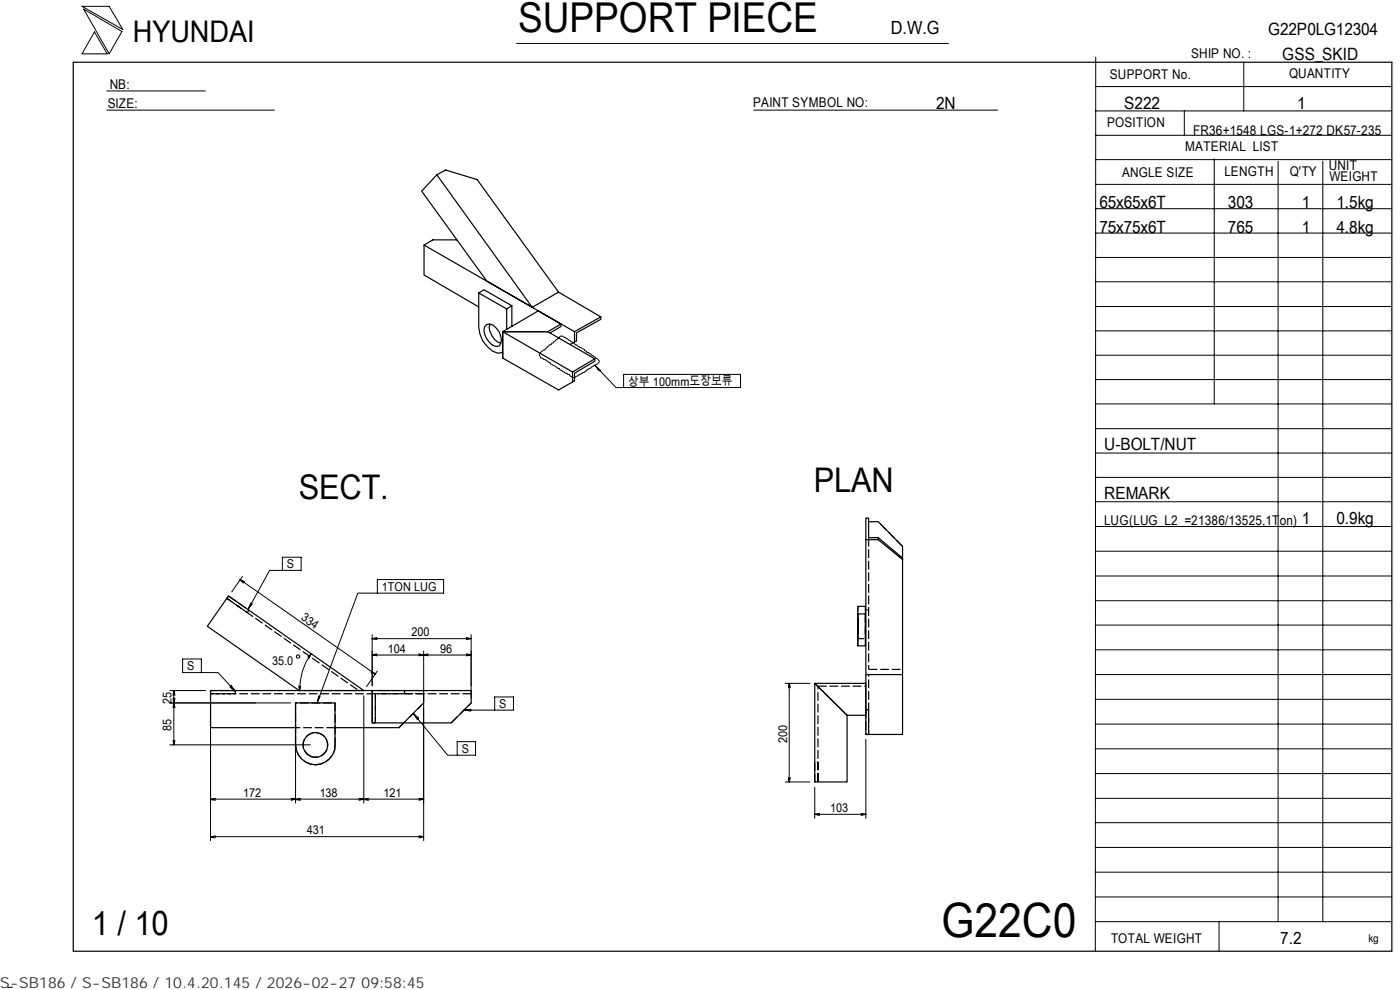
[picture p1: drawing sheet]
<svg xmlns="http://www.w3.org/2000/svg" width="297mm" height="210mm" viewBox="0 0 297 210" stroke-linecap="round" stroke-linejoin="round" font-family="sans-serif">
<g fill="none" stroke="#000" stroke-width=".25">
<path d="M15.5 13.2h279.8v188.6h-279.8zM92.7 37.1l-3.2 3.4 13.8 19.1 9.6 5.6-20.2-28.1 1.8-1 6.7 2 17.3 23.9-5.6 3.2M90 52v6.3l11.6 6.8M96.9 50.9h-5.1l-1.8 1.1 31.9 18.3 5.6-3.1v.5l-5.2 2.9v1.7l-1.3 .8M101.6 62.1l5.9 3.4v4.3M102.8 69.2l.5-.4 .5-.1a3.4 3.4 0 0 1 2.4 4.2l-.3 .5a2.37 2.37 0 0 1-2.6-1.5l-.5-1-.1-.9zM103.9 68.7a3.5 3.5 0 0 0 1.7 3.8l.6 .3M107.5 65.5l1.1-.7 .1 4.4M108.6 64.8l-5.9-3.3-1.1 .6v7.3a6.1 6.1 0 0 0 4 5.5l1-.1M116.7 70.6l2.3-1.4v-.5l-2.8 1.6h-9.6h9.6l10 5.8v.5l-4.3 2.6v1.6l-3.4 1.9-11.9-6.8v-5.6l14.9 8.6M118.5 62l9 5.2M119 68.7l-4.8-2.8-7.6 4.4v5.6"/>
<path d="M121.9 70.3v2.2M126.2 76.1l-4.7 2.8v2.1M184.3 110.6h2l5.2 5.3v2.5M186.3 114l5.2 4.4v.3l-5.2-4.2zM186.3 114.5h-2.6v28.6h7.8v-24.4M186.3 114h-2v-4.1h-.6v4.6M48.5 126.4l28.7 20.1h-13.7l-19.5-13.7zM182 128.6h1.6v8.4h-1.6zM62.7 149.1h8.4v8.9a4.2 4.2 0 0 1-4.2 4.2 4.2 4.2 0 0 1-4.2-4.2zM79 146.5h21v2.6l-4.3 4.2h-16.7zM79 153.3v-6.8h-34.3v7.8h18M85.6 153.3l-1 1h-13.5"/>
<path d="M172.9 144.9h10.8v6.8h-4zM172.9 144.9l6.8 6.8v14.2h-6.8zM183.7 143.1v12.7h7.8v-12.7"/>
<circle cx="66.9" cy="158" r="2.6"/>
</g>
<g fill="none" stroke="#000" stroke-width=".25" stroke-dasharray="1.9 .6" stroke-linecap="butt">
<path d="M184.3 114v28M191.5 115.9l-5.2-5.3M48.1 126.9l28 19.6M48.5 126.4l-.4 .5 4.4 3.1 .3-.6-4.3-3M182 132.8v-2.6h1.6v5.3h-1.6v-2.7M182 135.5v-5.3M182 137v-8.4M183.6 130.2v5.3M183.6 137v-8.4M44.7 147.1h5.2v-.6h-5.2v.6M62.7 158v-8.9h8.4v8.9M71.1 158a4.2 4.2 0 0 1-4.2 4.2 4.2 4.2 0 0 1-4.2-4.2"/>
<path d="M71.1 154.3h-8.4M79 153.3h.6v-6.2h6.2v-.6h-6.8M79.6 147.1h-34.9M84.6 154.3l5.3-5.2M89.9 147.1h-4.1M89.9 149.1l-4.3 4.2M89.9 149.1v-2.6h-4.1M95.7 153.3l4.3-4.2M100 147.1h-20.4v6.2M173.5 145.5h10.2M183.7 150.5v5.3h.6v-5.3h-.6M184.3 155.8v-12.7"/>
<path d="M184.3 142h7.2M65.7 160.3a2.61 2.61 0 0 0 3.8-1.8 2.61 2.61 0 0 0-3-3 2.61 2.61 0 0 0-1.9 3.7l.5 .7 .6 .4M172.9 161.7v4.2h.6v-4.2h-.6M173.5 165.9v-20.4"/>
</g>
<path d="M184.3 129.4h-.6M85.8 146.5v.6" fill="none" stroke="#000" stroke-width=".25" stroke-dasharray=".3 .1" stroke-linecap="butt"/>
<path d="M191.5 118.7v-.3" fill="none" stroke="#000" stroke-width=".25" stroke-dasharray=".2 .1" stroke-linecap="butt"/>
<g fill="none" stroke="#000" stroke-width=".21">
<path d="M17.4 1.3h5.8l2.8 5zM17.7 1.9l8.2 4.8-2.7 4.7zM20 6.8l2.7 4.6h-5.3zM22.7 19.3h20.9M109.6 9.2h91.6M232.5 18.4h62.8M232.5 12.1l-.1 189.7M263.9 13.2v10.3M22.7 23.4h35.5M159.9 23.4h51.7M232.5 39.1h62.8M232.5 33.9h62.8"/>
<path d="M232.5 28.7h62.8M232.5 23.5h62.8M251.3 23.5v5.2M257.6 33.7v52M271.2 34.2v161.3M280.6 34.2v161.3M232.5 59.8h62.8M232.5 54.6h62.8M232.5 49.4h62.8M232.5 44.3h62.8M114.8 74.7l.5-.5h.3l.9-1.1h.4l.2-.3 .3-.1 .1-.2 1.4-1.2h.4l2.2 1.2 .6 .6h.3l.6 .6h.3l.6 .4 .6 .7h.3l.2 .2 .9 .4 1.2 1.1v.3l-.3 .4-.8 .3-.6 .6-.8 .2-.6 .7h-.3l-.2 .2-.8 .3-.7 .6a1.53 1.53 0 0 1-1.2-.7h-.4l-.1-.2h-.4l-.6-.4-.1-.2-.4-.1-.1-.4h-.4l-.1-.2-1.4-.7-.2-.3h-.2l-.7-.6h-.3l-.2-.3-.4-.1-.2-.3a.56 .56 0 0 1 .2-.9zM126.2 77.5l4.5 4.7h1.6"/>
<path d="M126.2 77.5l1.1 1-.2 .1zM127 78.1l-.2 .2M132.3 79.4h24.8v2.8h-24.8zM232.5 75.3h62.8M232.5 70.2h62.8M232.5 65h62.8M232.5 96.1h62.8M232.5 90.9h62.8M232.5 85.7h62.8M232.5 80.5h62.8M59.9 118.2h4v2.8h-4zM232.5 101.3h62.8"/>
<path d="M232.5 116.9h62.8M232.5 111.7h62.8M232.5 106.4h62.8M38.7 139.8h4v2.9h-4zM50.9 122.9l.7 .8M50.9 122.9l1 .4M50.9 122.9l28.7 20.1M51.4 122.2l-2.2 3.4M53 128.3l.2 .1M53.2 127.9l.3 .2-.9 1.2zM59.9 121h-2.7l-4.6 8.3M63 139l.2-.2 .4 .5-.1 .2h-.5z"/>
<path d="M66 138.7a13 13 0 0 0-2.5 7.8M66 138.7l-.7 .7M66 138.7l-.4 .9M79 134.6v10.8M79 135.5l1 .1M79 135.5h21M79 138.9h21M79 138.9l1 .2M80 135.2l-1 .3M80 138.7l-1 .2M80.1 122.9h14v2.9h-14zM80.1 125.8h-4.2l-8.6 23.3"/>
<path d="M88.9 138.7l1 .2M89.9 138.1v10M89.9 138.9l.9 .2M89.9 138.9l-1 .2M90.8 138.7l-.9 .2M98.9 138.7l1.1 .2M98.9 135.2l1.1 .3M100 134.6v13.5M100 138.9l-1.1 .2M100 135.5l-1.1 .1M232.5 137.8h62.8M232.5 132.6h62.8"/>
<path d="M232.5 122.2h62.8M232.5 127.4h62.8M36 146.5h7.7M36 149.1h25.7M36 158h29.8M36.7 148.1l.2 1M36.7 157l.2 1M36.9 146.5l-.2 1M36.9 146.5l.2 1M36.9 146.5v11.5M36.9 149.1l-.2 1M36.9 149.1l.2 1"/>
<path d="M37.1 148.1l-.2 1M37.1 157l-.2 1M42.7 142.7h3.6l3.6 3.9M44.7 148.2v30.1M48.8 145.7l.3-.3 .8 1.2zM49.3 145.8l-.1 .2M62.7 150.1v20.2M63.4 145.4l.1 1.1M63.8 145.5l-.3 1M67.5 148.1l.2 .1M67.6 147.6l.3 .1-.6 1.4zM77.2 147.6v22.7"/>
<path d="M78.7 142.7l.9 .3M78.9 142.3l.7 .7M80.1 142.3l-2.3 3.3M87.7 151.3l7.3 8.9h2M87.7 151.3l1.1 1-.3 .3zM88.4 152l-.1 .1M89.9 148.2v30.1M97 157.3h3.9v2.9h-3.9zM98.4 150.6h10.5v-2.8h-4v2.8M98.4 150.6l1.5-.2v.4zM99.4 150.5v.3M166.6 144.9h5.2"/>
<path d="M167.4 144.9l-.1 1M167.4 144.9l.3 1M167.4 144.9v21M183.7 156.8v16.8M232.5 158.8h62.8M232.5 153.6h62.8M232.5 148.3h62.8M232.5 143.1h62.8M44.7 177.5h45.2M45.7 177.3l-1 .2 1 .2M45.7 169.3l-1 .3 1 .1M61.8 169.3l.9 .2-.9 .2"/>
<path d="M63.7 169.3l-1 .3 1 .1M76.2 169.3l1 .2-1 .2M78.2 169.3l-1 .3 1 .1M88.9 177.3l1 .2M88.9 169.3l1 .2M89.9 177.5l-1 .2M89.9 169.5h-45.2M89.9 169.5l-1 .2M166.6 165.9h5.2M167.3 164.9l.1 1M167.7 164.9l-.3 1M172.9 167v6.6"/>
<path d="M172.9 172.7l1 .3M172.9 172.7h10.8M173.9 172.5l-1 .2M182.7 172.5l1 .2M183.7 172.7l-1 .3M232.5 179.7h62.8M232.5 174.5h62.8M232.5 169.3h62.8M232.5 164.1h62.8M232.5 195.5h62.8M232.5 190.2h62.8M232.5 185h62.8"/>
<path d="M258.6 195.5v6.3M2.7 209.4l-1 .1"/>
</g>
<text font-size="10" x="199.7" y="198.6">G22C0</text>
<text font-size="8.7" x="109.9" y="6.9">SUPPORT PIECE</text>
<g font-size="7.2">
<text x="63.4" y="105.8">SECT.</text>
<text x="172.6" y="104.4">PLAN</text>
<text x="19.5" y="198.3">1 / 10</text>
</g>
<text font-size="6.3" x="28.2" y="8.9">HYUNDAI</text>
<text font-size="3.9" x="189" y="7.3">D.W.G</text>
<g font-size="3.6">
<text x="269.1" y="7.5">G22P0LG12304</text>
<text x="272" y="12.7">GSS_SKID</text>
<text x="198.6" y="23.1">2N</text>
<text x="238.5" y="23.1">S222</text>
<text x="275.2" y="23.1">1</text>
<text x="233.3" y="44.1">65x65x6T</text>
<text x="260.5" y="44.1">303</text>
<text x="276.2" y="44.1">1</text>
<text x="283.5" y="44.1">1.5kg</text>
<text x="233.3" y="49.4">75x75x6T</text>
<text x="260.5" y="49.4">765</text>
<text x="276.2" y="49.4">1</text>
<text x="283.5" y="49.4">4.8kg</text>
<text x="234.3" y="95.4">U-BOLT/NUT</text>
<text x="234.3" y="105.9">REMARK</text>
<text x="276.2" y="111.2">1</text>
<text x="283.5" y="111.2">0.9kg</text>
<text x="271.6" y="200.2">7.2</text>
</g>
<text font-size="3.2" fill="#323232" x="0" y="209.6">S-SB186 / S-SB186 / 10.4.20.145 / 2026-02-27 09:58:45</text>
<g font-size="2.8">
<text x="235.5" y="16.7">SUPPORT No.</text>
<text x="252.7" y="12.3">SHIP NO. :</text>
<text x="273.5" y="16.5">QUANTITY</text>
<text x="22.9" y="22.9">SIZE:</text>
<text x="23.3" y="18.8">NB:</text>
<text x="159.8" y="22.6">PAINT SYMBOL NO:</text>
<text x="234.9" y="27">POSITION</text>
<text x="253.2" y="28.5">FR36+1548 LGS-1+272 DK57-235</text>
<text x="251.5" y="32">MATERIAL LIST</text>
<text x="238.1" y="37.5">ANGLE SIZE</text>
<text x="259.8" y="37.4">LENGTH</text>
<text x="273.6" y="37.4">Q'TY</text>
<text x="281.9" y="36.1">UNIT</text>
<text x="282" y="38.4">WEIGHT</text>
<text x="234.3" y="111.3">LUG(LUG_L2_=21386/13525,1Ton)</text>
<text x="235.7" y="200">TOTAL WEIGHT</text>
</g>
<g font-size="2.6">
<text x="133.3" y="81.8">상부 100mm도장보류</text>
<text x="60.9" y="120.6">S</text>
<text x="81" y="125.3">1TON LUG</text>
<text x="63.8" y="131.3" transform="rotate(35 63.8 131.3)">334</text>
<text x="87.3" y="135">200</text>
<text x="39.7" y="142.2">S</text>
<text x="57.7" y="141.1">35.0</text>
<text x="82.3" y="138.4">104</text>
<text x="93.4" y="138.4">96</text>
<text x="36.4" y="149.4" transform="rotate(-90 36.4 149.4)">25</text>
<text x="36.4" y="155.1" transform="rotate(-90 36.4 155.1)">85</text>
<text x="105.9" y="150.2">S</text>
<text x="98" y="159.7">S</text>
<text x="167" y="157.6" transform="rotate(-90 167 157.6)">200</text>
<text x="51.6" y="169">172</text>
<text x="67.8" y="169">138</text>
<text x="81.4" y="169">121</text>
<text x="176.1" y="172.2">103</text>
<text x="65.1" y="177">431</text>
</g>
<text font-size="2.3" x="290.3" y="199.9">kg</text>
</svg>
